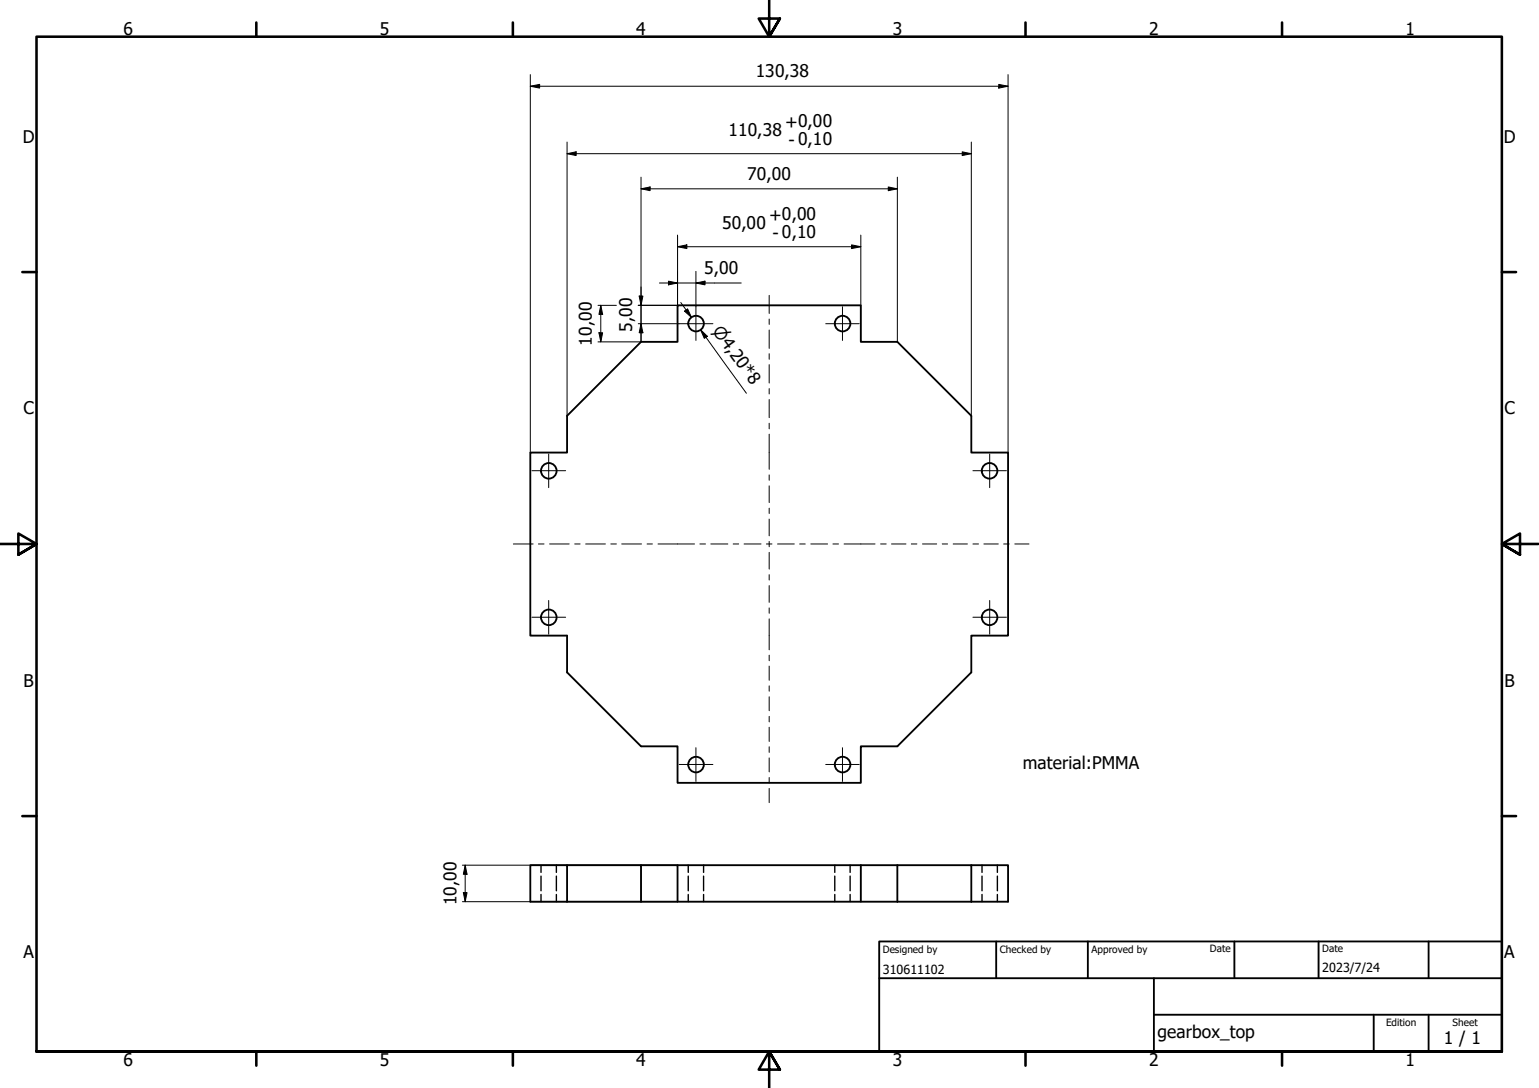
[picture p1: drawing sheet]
<svg xmlns="http://www.w3.org/2000/svg" width="420mm" height="297mm" viewBox="0 0 420 297" stroke-linecap="round" stroke-linejoin="round" font-family="sans-serif">
<!-- layer: Visible (ISO) -->
<g fill="none" stroke="#000" stroke-width=".51">
<path d="M154.8 113.5l20.2-20.2h10v-9.9h50v9.9h10l20.2 20.2v10.1h10v49.9h-10v10.1l-20.2 20.2h-10v9.9h-50v-9.9h-10l-20.2-20.2v-10.1h-10v-49.9h10zM154.8 236.2h-10v10h30.2M175 236.2h10v10M185 236.2h50v10M235 236.2h10M265.2 236.2h10v10h-30.2M154.8 246.2v-10h20.2v10M175 246.2h70M245 246.2v-10h20.2v10"/>
<circle cx="190" cy="88.3" r="2.13"/>
<circle cx="230" cy="88.3" r="2.13"/>
<circle cx="149.8" cy="128.5" r="2.13"/>
<circle cx="270.2" cy="128.5" r="2.13"/>
<circle cx="149.8" cy="168.5" r="2.13"/>
<circle cx="270.2" cy="168.5" r="2.13"/>
<circle cx="190" cy="208.7" r="2.13"/>
<circle cx="230" cy="208.7" r="2.13"/>
</g>
<!-- layer: Hidden (ISO) -->
<g fill="none" stroke="#000" stroke-width=".38">
<path d="M147.7 236.2v2M147.7 239.2v4M151.9 236.2v2M151.9 239.2v4M187.9 236.2v2M187.9 239.2v4M192.1 236.2v2M192.1 239.2v4M227.9 236.2v2M227.9 239.2v4M232.1 236.2v2M232.1 239.2v4"/>
<path d="M268.1 236.2v2M268.1 239.2v4M272.3 236.2v2M272.3 239.2v4M147.7 244.2v2M151.9 244.2v2M187.9 244.2v2M192.1 244.2v2M227.9 244.2v2M232.1 244.2v2M268.1 244.2v2M272.3 244.2v2"/>
</g>
<!-- layer: Border (ISO) -->
<g fill="none" stroke="#000" stroke-width=".7">
<path d="M70 6.1v3.9M140 6.1v3.9M210 0v10l-2.9-4.9h5.8l-2.9 4.9 2.9-4.9M280 6.1v3.9M350 6.1v3.9M6.1 74.3h3.9M410 74.3h3.9M0 148.5h10l-5-2.8v5.7l5-2.9-5 2.9M420 148.5h-10l5-2.8v5.7l-5-2.9 5 2.9M6.1 222.8h3.9M410 222.8h3.9M10 287.1v-277.1h400v277.1h-400h400"/>
<path d="M70 287.1v3.8M140 287.1v3.8M212.9 292l-2.9-4.9 2.9 4.9h-5.8l2.9-4.9v9.9M280 287.1v3.8M350 287.1v3.8"/>
</g>
<!-- layer: Title (ISO) -->
<path d="M240 257h170v30.1h-170zM272 257v10.1M297 257v10.1M337 257v10.1M360 257v10.1M390 257v10.1M240 267.1h170M315 277h95M315 267.1v20M375 277v10.1M390 277v10.1" fill="none" stroke="#000" stroke-width=".51"/>
<!-- layer: Dimension (ISO) -->
<g fill="none" stroke="#000" stroke-width=".27">
<path d="M144.8 23.5l2.5-.5v1.1zM144.8 23.5h130.4M144.8 20.4v103.2M154.8 38.8v74.7M265.2 38.8v74.7M272.7 23l2.5 .5-2.5 .6zM275.2 20.4v103.2M154.8 42l2.5-.5v1zM154.8 42h110.4M175 51.5l2.5-.5v1.1zM175 48.4v44.9h-11.7M175 51.5h70"/>
<path d="M242.5 51l2.5 .5-2.5 .6zM245 48.4v44.9M262.7 41.5l2.5 .5-2.5 .5zM180 77.3h22.4M182.5 76.8l2.5 .5-2.5 .5zM185 67.4l2.5-.5v1zM185 67.4h50M185 64.2v19.2h-10.8M190 77.3l2.5-.5v1zM190 74.1v9.6M232.5 66.9l2.5 .5-2.5 .5zM235 64.2v19.2"/>
<path d="M163.3 83.4h5M163.5 90.9h1l-.5 2.4zM164 83.4l.5 2.4h-1zM164 83.4v9.9M174.2 88.4h11.2M174.5 80.8h1l-.5 2.6zM175 88.4l.5 2.5h-1zM185.9 82.6l2.9 4.1M186.9 84.9l.8-.6 1.1 2.4zM191.3 90l1.8 1.8-.8 .6zM192.7 92.1l-1.4-2.1 12.5 17.4M126.2 236.2h58.8"/>
<path d="M127 236.2l.5 2.5h-1zM127 236.2v10M126.2 246.2h58.8M126.5 243.7h1l-.5 2.5z"/>
</g>
<g fill="#000">
<path d="M144.8 23.5l2.5-.5v1.1z" fill-rule="evenodd"/>
<path d="M272.7 23l2.5 .5-2.5 .6z" fill-rule="evenodd"/>
<path d="M154.8 42l2.5-.5v1z" fill-rule="evenodd"/>
<path d="M175 51.5l2.5-.5v1.1z" fill-rule="evenodd"/>
<path d="M242.5 51l2.5 .5-2.5 .6z" fill-rule="evenodd"/>
<path d="M262.7 41.5l2.5 .5-2.5 .5z" fill-rule="evenodd"/>
<path d="M182.5 76.8l2.5 .5-2.5 .5z" fill-rule="evenodd"/>
<path d="M185 67.4l2.5-.5v1z" fill-rule="evenodd"/>
<path d="M190 77.3l2.5-.5v1z" fill-rule="evenodd"/>
<path d="M232.5 66.9l2.5 .5-2.5 .5z" fill-rule="evenodd"/>
<path d="M163.5 90.9h1l-.5 2.4z" fill-rule="evenodd"/>
<path d="M164 83.4l.5 2.4h-1z" fill-rule="evenodd"/>
<path d="M174.5 80.8h1l-.5 2.6z" fill-rule="evenodd"/>
<path d="M175 88.4l.5 2.5h-1z" fill-rule="evenodd"/>
<path d="M186.9 84.9l.8-.6 1.1 2.4z" fill-rule="evenodd"/>
<path d="M191.3 90l1.8 1.8-.8 .6z" fill-rule="evenodd"/>
<path d="M127 236.2l.5 2.5h-1z" fill-rule="evenodd"/>
<path d="M126.5 243.7h1l-.5 2.5z" fill-rule="evenodd"/>
</g>
<!-- layer: Center Mark (ISO) -->
<g fill="none" stroke="#000" stroke-width=".27">
<path d="M185.4 88.4h9.2M190 83.7v9.2M225.4 88.4h9.2M230 83.7v9.2M145.2 128.5h9.2M149.8 123.9v9.2M265.6 128.5h9.2M270.2 123.9v9.2M145.2 168.5h9.2M149.8 163.9v9.3M265.6 168.5h9.2M270.2 163.9v9.3"/>
<path d="M185.4 208.7h9.2M190 204.1v9.2M225.4 208.7h9.2M230 204.1v9.2"/>
</g>
<!-- layer: Centerline (ISO) -->
<g fill="none" stroke="#000" stroke-width=".27">
<path d="M210 80.6v5M210 87.1v1.5M210 90.1v5M210 96.6v1.5M210 99.6v5M210 106.1v1.5M210 109.1v4.9M210 115.6v1.5M210 118.5v9.6M210 129.7v1.4M210 132.6v4.6M210 138.7v1.5"/>
<path d="M140.1 148.5h5.4M147 148.5h1.5M150.1 148.5h5.3M156.9 148.5h1.5M159.9 148.5h5.4M166.8 148.5h1.5M169.7 148.5h5.4M176.7 148.5h1.4M179.6 148.5h10M191.1 148.5h1.5M194.1 148.5h4.6M200.2 148.5h1.5"/>
<path d="M203.1 148.5h4.7M209.2 148.5h1.6M210 141.7v4.6M210 147.8v1.5M210 150.8v4.6M210 156.9v1.5M210 159.9v4.6M212.3 148.5h4.6M218.3 148.5h1.5M221.4 148.5h4.5M227.4 148.5h1.5M230.4 148.5h8.5"/>
<path d="M240.4 148.5h1.5M243.4 148.5h3.9M248.8 148.5h1.5M251.8 148.5h3.9M257.2 148.5h1.5M260.2 148.5h3.9M265.6 148.5h1.5M268.6 148.5h3.9M274 148.5h1.5M277.1 148.5h3.8M210 166v1.4M210 169v8.4"/>
<path d="M210 178.9v1.5M210 181.8v3.9M210 187.2v1.5M210 190.2v3.8M210 195.6v1.5M210 198.6v3.8M210 203.9v1.5M210 206.9v3.8M210 212.3v1.4M210 215.3v3.8"/>
</g>
<g font-size="4.8">
<text x="33.7" y="9.6">6</text>
<text x="103.7" y="9.6">5</text>
<text x="173.7" y="9.6">4</text>
<text x="243.7" y="9.6">3</text>
<text x="313.7" y="9.6">2</text>
<text x="383.7" y="9.6">1</text>
<text x="206.3" y="21.1">130,38</text>
<text x="214.4" y="34.8">+0,00</text>
<text x="6.2" y="38.9">D</text>
<text x="198.9" y="37.1">110,38</text>
<text x="215.3" y="39.7">- 0,10</text>
<text x="410.5" y="38.9">D</text>
<text x="204" y="49.1">70,00</text>
<text x="197.2" y="62.5">50,00</text>
<text x="210" y="60.2">+0,00</text>
<text x="210.9" y="65.1">- 0,10</text>
<text x="192.3" y="74.9">5,00</text>
<text x="161.6" y="94.3" transform="rotate(-90 161.6 94.3)">10,00</text>
<text x="172.6" y="90.5" transform="rotate(-90 172.6 90.5)">5,00</text>
<text x="6.4" y="113.1">C</text>
<text x="410.7" y="113.1">C</text>
<text x="6.4" y="187.4">B</text>
<text x="410.7" y="187.4">B</text>
<text x="279.3" y="209.9">material:PMMA</text>
<text x="124.6" y="247.2" transform="rotate(-90 124.6 247.2)">10,00</text>
<text x="6.4" y="261.7">A</text>
<text x="410.7" y="261.7">A</text>
<text x="316" y="283.4">gearbox_top</text>
<text x="394.2" y="285">1 / 1</text>
<text x="33.7" y="290.9">6</text>
<text x="103.7" y="290.9">5</text>
<text x="173.7" y="290.9">4</text>
<text x="243.7" y="290.9">3</text>
<text x="313.7" y="290.9">2</text>
<text x="383.7" y="290.9">1</text>
</g>
<text font-size="4.6" x="194.4" y="90.3" transform="rotate(54 194.4 90.3)">⌀4,20*8</text>
<g font-size="3.4">
<text x="241" y="266">310611102</text>
<text x="361" y="265.5">2023/7/24</text>
</g>
<g font-size="2.7">
<text x="241" y="260.1">Designed by</text>
<text x="273" y="260.1">Checked by</text>
<text x="298" y="260.1">Approved by</text>
<text x="330.3" y="260">Date</text>
<text x="361" y="260">Date</text>
<text x="378.4" y="280.1">Edition</text>
<text x="396.6" y="280.1">Sheet</text>
</g>
</svg>
